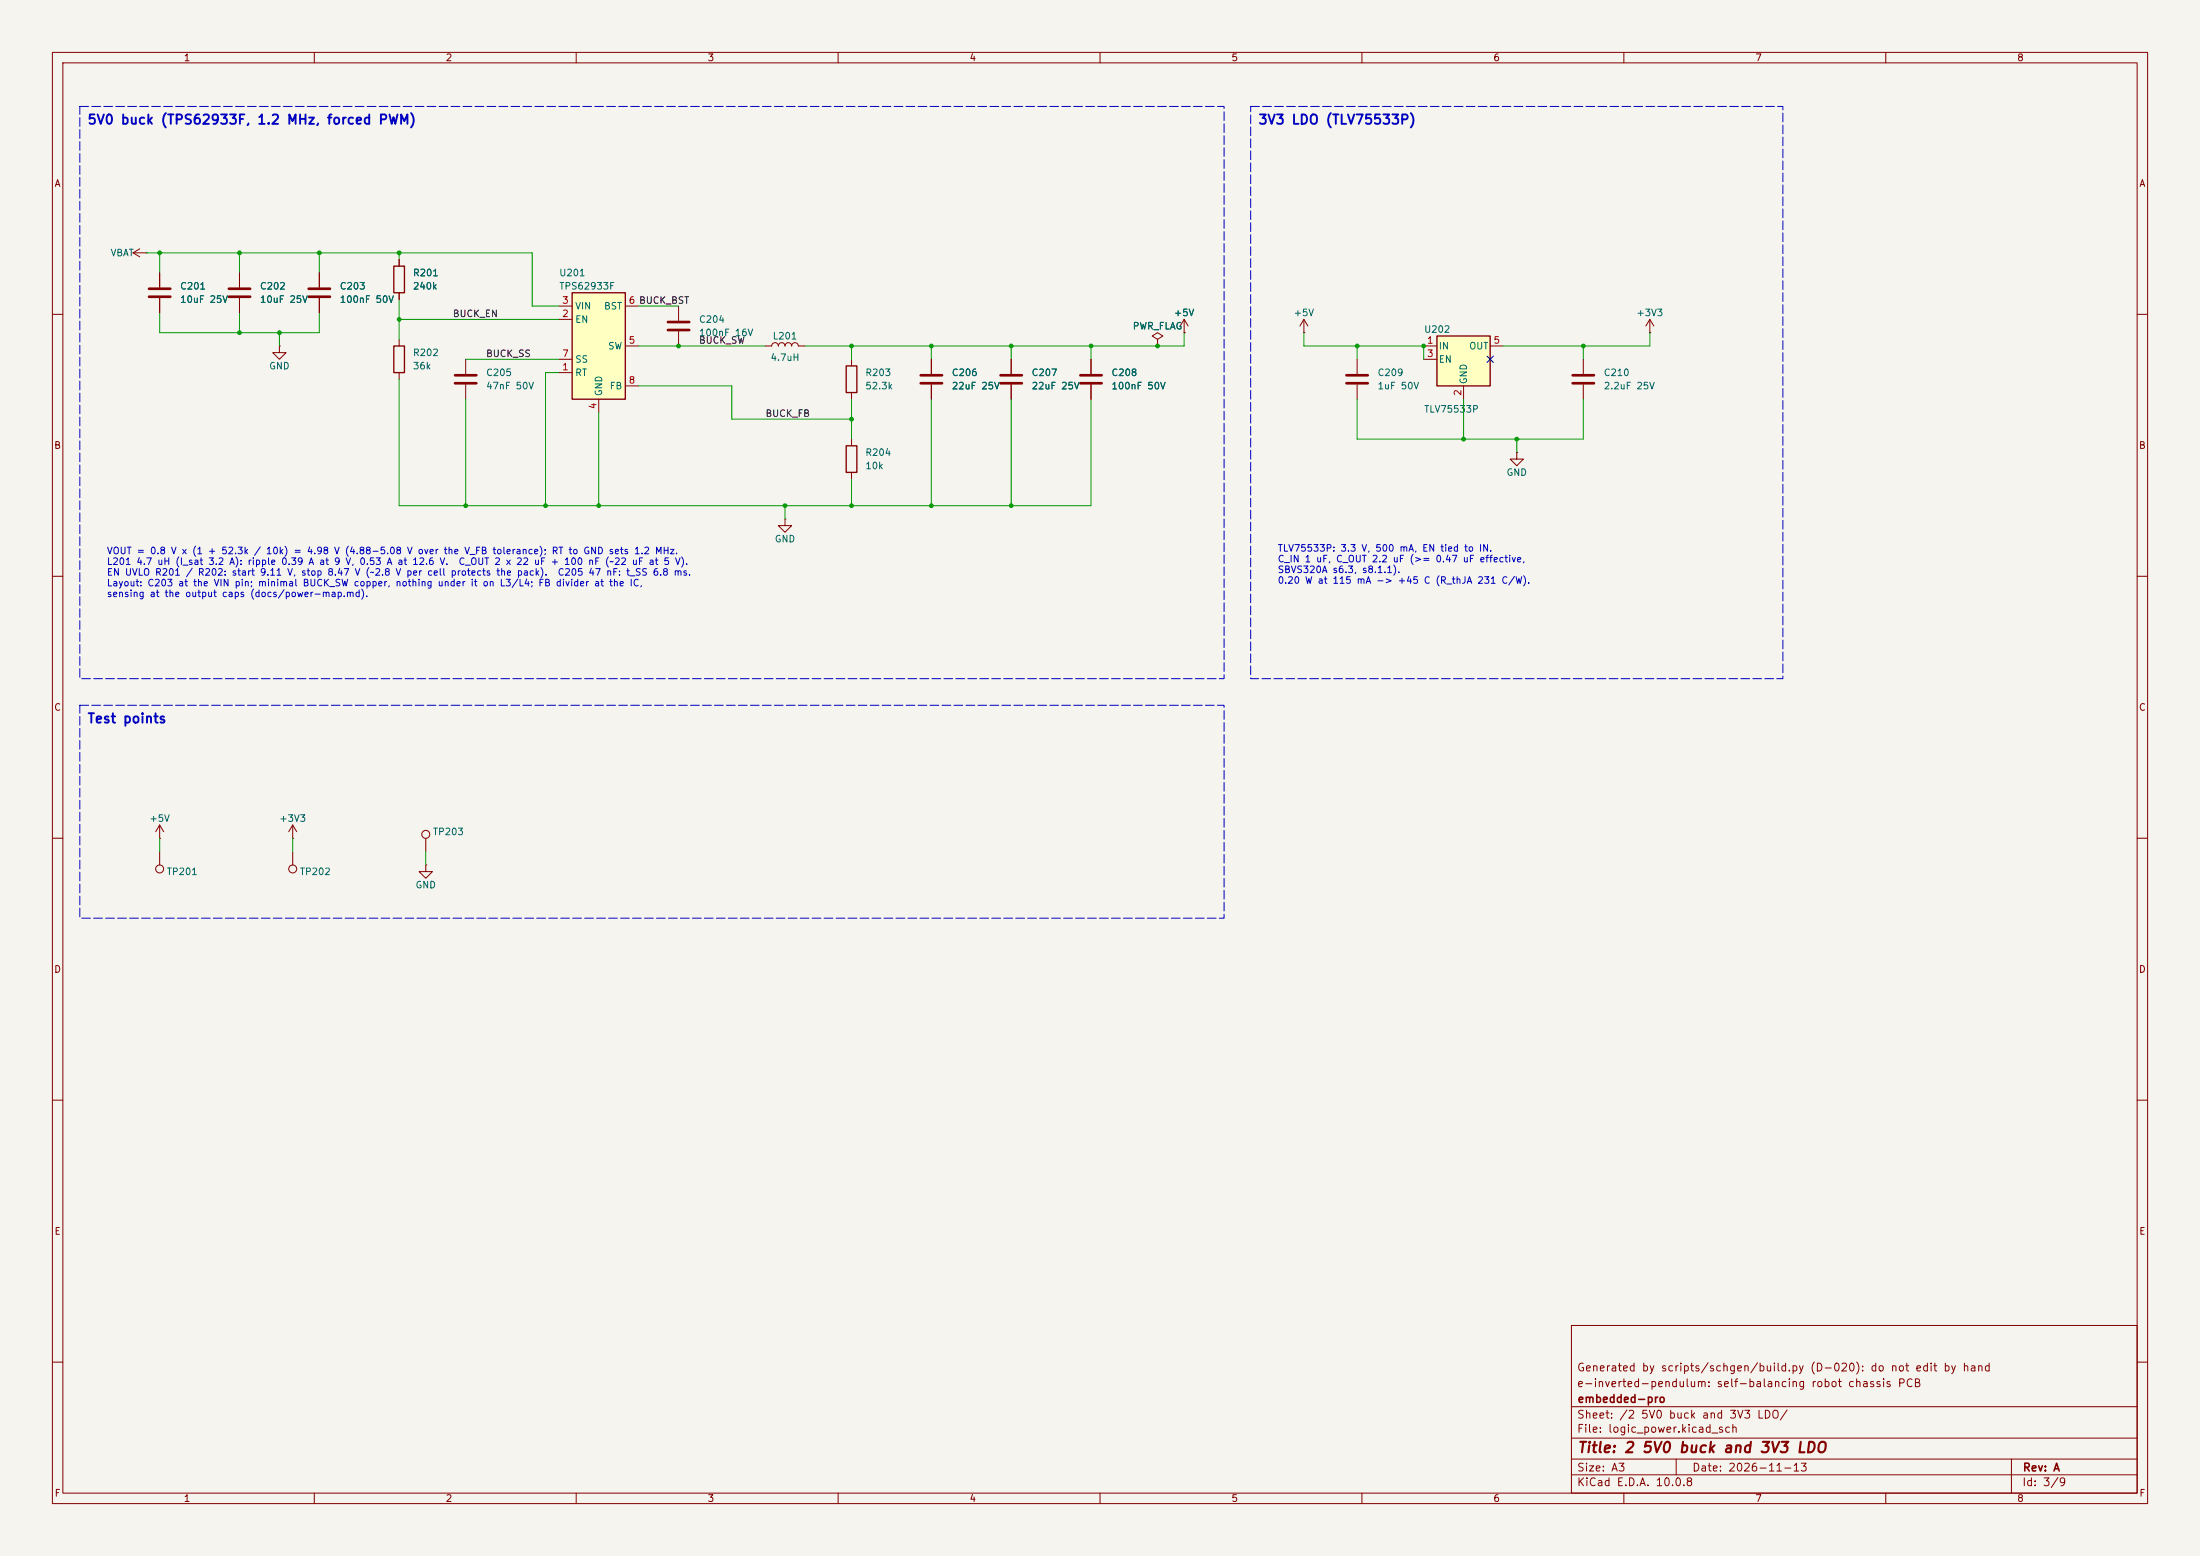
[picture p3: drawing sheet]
<svg xmlns="http://www.w3.org/2000/svg" width="420mm" height="297mm" viewBox="0 0 420 297" stroke-linecap="round" stroke-linejoin="round" font-family="sans-serif">
<path d="M0 0h420v297h-420z" fill="#f5f4ef" stroke="#f5f4ef" stroke-width=".19"/>
<g fill="none" stroke="#840000" stroke-width=".19">
<path d="M10 10h400v277h-400zM12 12h396v273h-396zM60 10v2M110 10v2M160 10v2M210 10v2M260 10v2M310 10v2M360 10v2M30.5 52.1v2.8M30.5 56.9v2.8M45.7 52.1v2.8"/>
<path d="M45.7 56.9v2.8M61 52.1v2.8M61 56.9v2.8M129.5 58.4v2.8M10 60h2M53.3 66v1.3h1.3l-1.3 1.3-1.2-1.3h1.2M53.3 66h.1M76.2 64.8v1.2M76.2 71.1v1.3M88.9 68.6v2.8M88.9 73.4v2.8M129.5 63.2v2.8"/>
<path d="M146 66h1.3a.64 .64 0 0 1 .7-.6 .64 .64 0 0 1 .6 .6 .64 .64 0 0 1 .6-.6 .64 .64 0 0 1 .7 .6 .64 .64 0 0 1 .6-.6 .64 .64 0 0 1 .6 .6 .64 .64 0 0 1 .7-.6 .64 .64 0 0 1 .6 .6h1.3M162.6 68.6v1.3M162.6 74.9v1.3M177.8 68.6v2.8M177.8 73.4v2.8M208.3 68.6v2.8M208.3 73.4v2.8M408 60h2M162.6 83.8v1.3M162.6 90.2v1.2M10 110h2M408 110h2"/>
<path d="M10 160h2M408 160h2M55.9 162.6v2.5M81.3 165.1v1.3h1.2l-1.2 1.2-1.3-1.2h1.3M81.3 165.1h.1M81.3 160v2.6M10 210h2M408 210h2M300 253h108v32h-108zM10 260h2M300 278.5h108M300 274.5h108"/>
<path d="M300 268.5h108M320 278.5v3M384 278.5v6.5M408 260h2M60 285v2M110 285v2M160 285v2M210 285v2M260 285v2M300 281.5h108M310 285v2M360 285v2"/>
<circle cx="81.3" cy="159.3" r=".76"/>
<circle cx="55.9" cy="165.9" r=".76"/>
</g>
<g fill="none" stroke="#840000" stroke-width=".51">
<path d="M28.4 55.1h4.1M28.4 56.6h4.1M43.7 55.1h4.1M43.7 56.6h4.1M58.9 55.1h4.1M58.9 56.6h4.1M86.9 71.6h4M86.9 73.2h4M127.5 61.5h4.1M127.5 63h4.1M175.8 71.6h4M175.8 73.2h4"/>
<path d="M206.2 71.6h4.1M206.2 73.2h4.1"/>
</g>
<path d="M75.2 66h2v5.1h-2zM161.5 69.9h2.1v5h-2.1zM161.5 85.1h2.1v5.1h-2.1z" fill="none" stroke="#840000" stroke-width=".25"/>
<path d="M274.3 64.1h10.2v9.6h-10.2z" fill="#ffffc2"/>
<path d="M274.3 64.1h10.2v9.6h-10.2z" fill="none" stroke="#840000" stroke-width=".25"/>
<g fill="none" stroke="#840000" stroke-width=".19">
<path d="M25.4 48.3l1.3 .7M25.4 48.3h2.5M26.7 47.5l-1.3 .8M27.9 48.3h.1M248.9 63.5h.1M248.9 61l-.7 1.2M248.9 61l.8 1.2M248.9 61v2.5M259.1 68.6v2.8M259.1 73.4v2.8M271.8 66h2.5M271.8 68.6h2.5"/>
<path d="M279.4 73.7v2.5M284.5 66h2.5M302.3 68.6v2.8M302.3 73.4v2.8M315 63.5h.1M315 61l-.8 1.2M315 61l.7 1.2M315 61v2.5M289.6 86.4v1.2h1.2l-1.2 1.3-1.3-1.3h1.3M289.6 86.4h.1"/>
</g>
<path d="M257 71.6h4.1M257 73.2h4.1M300.2 71.6h4.1M300.2 73.2h4.1" fill="none" stroke="#840000" stroke-width=".51"/>
<path d="M109.2 55.9h10.2v20.3h-10.2z" fill="#ffffc2"/>
<path d="M75.2 50.8h2v5.1h-2zM109.2 55.9h10.2v20.3h-10.2z" fill="none" stroke="#840000" stroke-width=".25"/>
<g fill="none" stroke="#840000" stroke-width=".19">
<path d="M30.5 52.1v2.8M30.5 56.9v2.8M45.7 52.1v2.8M45.7 56.9v2.8M61 52.1v2.8M61 56.9v2.8M76.2 49.5v1.3M76.2 55.9v1.3M106.7 58.4h2.5M119.4 58.4h2.5M106.7 71.1h2.5M106.7 61h2.5"/>
<path d="M106.7 68.6h2.5M114.3 76.2v2.5M119.4 66h2.5M119.4 73.7h2.5M177.8 68.6v2.8M177.8 73.4v2.8M193 68.6v2.8M193 73.4v2.8M208.3 68.6v2.8M208.3 73.4v2.8M221 64.8l1-.7-1-.6-1 .6 1 .7v1.2M221 66h.1"/>
<path d="M226.1 63.5h.1M226.1 61l-.8 1.2M226.1 61l.7 1.2M226.1 61v2.5M149.9 99.1v1.2h1.2l-1.2 1.3-1.3-1.3h1.3M149.9 99.1h.1M30.5 157.5l-.8 1.3M30.5 157.5l.7 1.3M30.5 157.5v2.5M55.9 157.5l-.8 1.3M55.9 157.5l.7 1.3M55.9 157.5v2.5"/>
<path d="M30.5 160h.1M30.5 162.6v2.5M55.9 160h.1"/>
<circle cx="30.5" cy="165.9" r=".76"/>
</g>
<path d="M191 71.6h4.1M191 73.2h4.1" fill="none" stroke="#840000" stroke-width=".51"/>
<g fill="none" stroke="#009600" stroke-width=".19">
<path d="M27.9 48.3h73.7v10.1h5.1M30.5 48.3v3.8M30.5 59.7v3.8h30.5v-3.8M45.7 48.3v3.8M45.7 59.7v3.8M61 48.3v3.8M76.2 48.3v1.2M76.2 57.2v7.6M121.9 58.4h7.6M53.3 63.5v2.5M76.2 72.4v24.1h132.1v-20.3M76.2 61h30.5"/>
<path d="M88.9 76.2v20.3M88.9 68.6h17.8M106.7 71.1h-2.6v25.4M114.3 78.7v17.8M121.9 66h24.1M121.9 73.7h17.8v6.3h22.9M162.6 66v2.6M162.6 76.2v7.6M177.8 66v2.6M177.8 76.2v20.3M193 66v2.6M193 76.2v20.3"/>
<path d="M208.3 66v2.6M226.1 63.5v2.5h-72.4M248.9 63.5v2.5h22.9v2.6M259.1 76.2v7.6h43.2v-7.6M259.1 66v2.6M279.4 76.2v7.6M302.3 66v2.6M315 63.5v2.5h-28M149.9 96.5v2.6M162.6 91.4v5.1M289.6 83.8v2.6M30.5 160v2.6"/>
<path d="M55.9 160v2.6M81.3 162.6v2.5"/>
</g>
<path d="M283.9 68l1.2 1.2M285.1 68l-1.2 1.2" fill="none" stroke="#000084" stroke-width=".19"/>
<path d="M15.2 20.3h218.5v109.2h-218.5zM238.8 20.3h101.6v109.2h-101.6zM15.2 134.6h218.5v40.7h-218.5z" fill="none" stroke="#0000c2" stroke-width=".19" stroke-dasharray="1.7 .6"/>
<g fill="#009600">
<circle cx="61" cy="48.3" r=".46"/>
<circle cx="76.2" cy="61" r=".46"/>
<circle cx="45.7" cy="48.3" r=".46"/>
<circle cx="76.2" cy="48.3" r=".46"/>
<circle cx="30.5" cy="48.3" r=".46"/>
<circle cx="193" cy="66" r=".46"/>
<circle cx="177.8" cy="66" r=".46"/>
<circle cx="129.5" cy="66" r=".46"/>
<circle cx="162.6" cy="66" r=".46"/>
<circle cx="149.9" cy="96.5" r=".46"/>
<circle cx="162.6" cy="96.5" r=".46"/>
<circle cx="221" cy="66" r=".46"/>
<circle cx="208.3" cy="66" r=".46"/>
<circle cx="177.8" cy="96.5" r=".46"/>
<circle cx="162.6" cy="80" r=".46"/>
<circle cx="271.8" cy="66" r=".46"/>
<circle cx="259.1" cy="66" r=".46"/>
<circle cx="302.3" cy="66" r=".46"/>
<circle cx="289.6" cy="83.8" r=".46"/>
<circle cx="279.4" cy="83.8" r=".46"/>
<circle cx="104.1" cy="96.5" r=".46"/>
<circle cx="88.9" cy="96.5" r=".46"/>
<circle cx="114.3" cy="96.5" r=".46"/>
<circle cx="193" cy="96.5" r=".46"/>
<circle cx="45.7" cy="63.5" r=".46"/>
<circle cx="53.3" cy="63.5" r=".46"/>
</g>
<text font-size="2" fill="#840000" x="301" y="277.8">Title: 2 5V0 buck and 3V3 LDO</text>
<g font-size="1.8" fill="#0000c2">
<text x="16.6" y="24.2">5V0 buck (TPS62933F, 1.2 MHz, forced PWM)</text>
<text x="240.1" y="24.2">3V3 LDO (TLV75533P)</text>
<text x="16.6" y="138.5">Test points</text>
</g>
<g font-size="1.5" fill="#840000">
<text x="300.9" y="262.1">Generated by scripts/schgen/build.py (D-020): do not edit by hand</text>
<text x="300.9" y="265.1">e-inverted-pendulum: self-balancing robot chassis PCB</text>
<text x="301" y="268.1">embedded-pro</text>
<text x="300.9" y="273.8">File: logic_power.kicad_sch</text>
<text x="300.9" y="271.1">Sheet: /2 5V0 buck and 3V3 LDO/</text>
<text x="300.9" y="281.2">Size: A3</text>
<text x="322.9" y="281.2">Date: 2026-11-13</text>
<text x="386" y="281.2">Rev: A</text>
<text x="300.9" y="284">KiCad E.D.A. 10.0.8</text>
<text x="385.9" y="284">Id: 3/9</text>
</g>
<g font-size="1.3" fill="#840000">
<text x="35" y="12">1</text>
<text x="85" y="12">2</text>
<text x="135" y="12">3</text>
<text x="185" y="12">4</text>
<text x="235" y="12">5</text>
<text x="285" y="12">6</text>
<text x="335" y="12">7</text>
<text x="385" y="12">8</text>
<text x="10.3" y="36">A</text>
<text x="408.3" y="36">A</text>
<text x="10.2" y="86">B</text>
<text x="408.2" y="86">B</text>
<text x="10.2" y="136">C</text>
<text x="408.2" y="136">C</text>
<text x="10.2" y="186">D</text>
<text x="408.2" y="186">D</text>
<text x="10.3" y="236">E</text>
<text x="408.3" y="236">E</text>
<text x="10.3" y="286">F</text>
<text x="35" y="287">1</text>
<text x="85" y="287">2</text>
<text x="135" y="287">3</text>
<text x="185" y="287">4</text>
<text x="235" y="287">5</text>
<text x="285" y="287">6</text>
<text x="335" y="287">7</text>
<text x="385" y="287">8</text>
<text x="408.3" y="286">F</text>
</g>
<g font-size="1.3" fill="#006464">
<text x="21" y="49.2">VBAT</text>
<text x="78.7" y="53">R201</text>
<text x="106.7" y="53">U201</text>
<text x="34.3" y="55.6">C201</text>
<text x="34.3" y="58.1">10uF 25V</text>
<text x="49.5" y="55.6">C202</text>
<text x="49.5" y="58.1">10uF 25V</text>
<text x="64.8" y="55.6">C203</text>
<text x="64.8" y="58.1">100nF 50V</text>
<text x="78.7" y="55.6">240k</text>
<text x="106.7" y="55.6">TPS62933F</text>
<text x="109.7" y="59.4">VIN</text>
<text x="115.2" y="59.4">BST</text>
<text x="109.7" y="61.9">EN</text>
<text x="133.3" y="61.9">C204</text>
<text x="133.3" y="64.5">100nF 16V</text>
<text x="147.4" y="65.1">L201</text>
<text x="216.1" y="63.2">PWR_FLAG</text>
<text x="224" y="60.7">+5V</text>
<text x="246.9" y="60.7">+5V</text>
<text x="271.8" y="63.8">U202</text>
<text x="312.3" y="60.7">+3V3</text>
<text x="51.3" y="70.8">GND</text>
<text x="78.7" y="68.3">R202</text>
<text x="78.7" y="70.8">36k</text>
<text x="109.7" y="69.5">SS</text>
<text x="116" y="67">SW</text>
<text x="147" y="69.2">4.7uH</text>
<text x="274.5" y="67">IN</text>
<text x="274.5" y="69.5">EN</text>
<text x="280.4" y="67">OUT</text>
<text x="92.7" y="72.1">C205</text>
<text x="92.7" y="74.6">47nF 50V</text>
<text x="109.7" y="72.1">RT</text>
<text x="115.3" y="75.7" transform="rotate(-90 115.3 75.7)">GND</text>
<text x="116.3" y="74.6">FB</text>
<text x="165.1" y="72.1">R203</text>
<text x="165.1" y="74.6">52.3k</text>
<text x="181.6" y="72.1">C206</text>
<text x="181.6" y="74.6">22uF 25V</text>
<text x="196.8" y="72.1">C207</text>
<text x="196.8" y="74.6">22uF 25V</text>
<text x="212.1" y="72.1">C208</text>
<text x="212.1" y="74.6">100nF 50V</text>
<text x="262.9" y="72.1">C209</text>
<text x="262.9" y="74.6">1uF 50V</text>
<text x="280.4" y="73.4" transform="rotate(-90 280.4 73.4)">GND</text>
<text x="306.1" y="72.1">C210</text>
<text x="306.1" y="74.6">2.2uF 25V</text>
<text x="271.8" y="79.1">TLV75533P</text>
<text x="165.1" y="87.3">R204</text>
<text x="165.1" y="89.9">10k</text>
<text x="287.5" y="91.1">GND</text>
<text x="147.8" y="103.8">GND</text>
<text x="28.4" y="157.2">+5V</text>
<text x="53.2" y="157.2">+3V3</text>
<text x="82.5" y="159.7">TP203</text>
<text x="31.7" y="167.3">TP201</text>
<text x="57.1" y="167.3">TP202</text>
<text x="79.2" y="169.9">GND</text>
</g>
<g font-size="1.3" fill="#a90000">
<text x="107.2" y="58.3">3</text>
<text x="119.9" y="58.3">6 BUCK_BST</text>
<text x="107.2" y="60.8">2</text>
<text x="119.9" y="65.9">5</text>
<text x="272.3" y="65.9">1</text>
<text x="285" y="65.9">5</text>
<text x="107.2" y="71">1</text>
<text x="107.2" y="68.4">7</text>
<text x="272.3" y="68.4">3</text>
<text x="119.9" y="73.5">8</text>
<text x="279.3" y="75.7" transform="rotate(-90 279.3 75.7)">2</text>
<text x="114.2" y="78.2" transform="rotate(-90 114.2 78.2)">4</text>
</g>
<g font-size="1.3" fill="#0f0f0f">
<text x="86.3" y="60.8">BUCK_EN</text>
<text x="133.3" y="65.9">BUCK_SW</text>
<text x="92.7" y="68.5">BUCK_SS</text>
<text x="146" y="79.9">BUCK_FB</text>
</g>
<g font-size="1.3" fill="#0000c2">
<text x="20.3" y="106.1">VOUT = 0.8 V x (1 + 52.3k / 10k) = 4.98 V (4.88-5.08 V over the V_FB tolerance); RT to GND sets 1.2 MHz.</text>
<text x="243.8" y="105.6">TLV75533P: 3.3 V, 500 mA, EN tied to IN.</text>
<text x="243.8" y="107.6">C_IN 1 uF, C_OUT 2.2 uF (&gt;= 0.47 uF effective,</text>
<text x="20.3" y="108.1">L201 4.7 uH (I_sat 3.2 A): ripple 0.39 A at 9 V, 0.53 A at 12.6 V.</text>
<text x="20.3" y="110.2">EN UVLO R201 / R202: start 9.11 V, stop 8.47 V (~2.8 V per cell protects the pack).</text>
<text x="20.3" y="112.2">Layout: C203 at the VIN pin; minimal BUCK_SW copper, nothing under it on L3/L4; FB divider at the IC,</text>
<text x="87.4" y="108.1">C_OUT 2 x 22 uF + 100 nF (~22 uF at 5 V).</text>
<text x="106.4" y="110.2">C205 47 nF: t_SS 6.8 ms.</text>
<text x="243.8" y="109.7">SBVS320A s6.3, s8.1.1).</text>
<text x="243.8" y="111.7">0.20 W at 115 mA -&gt; +45 C (R_thJA 231 C/W).</text>
<text x="20.3" y="114.3">sensing at the output caps (docs/power-map.md).</text>
</g>
</svg>
